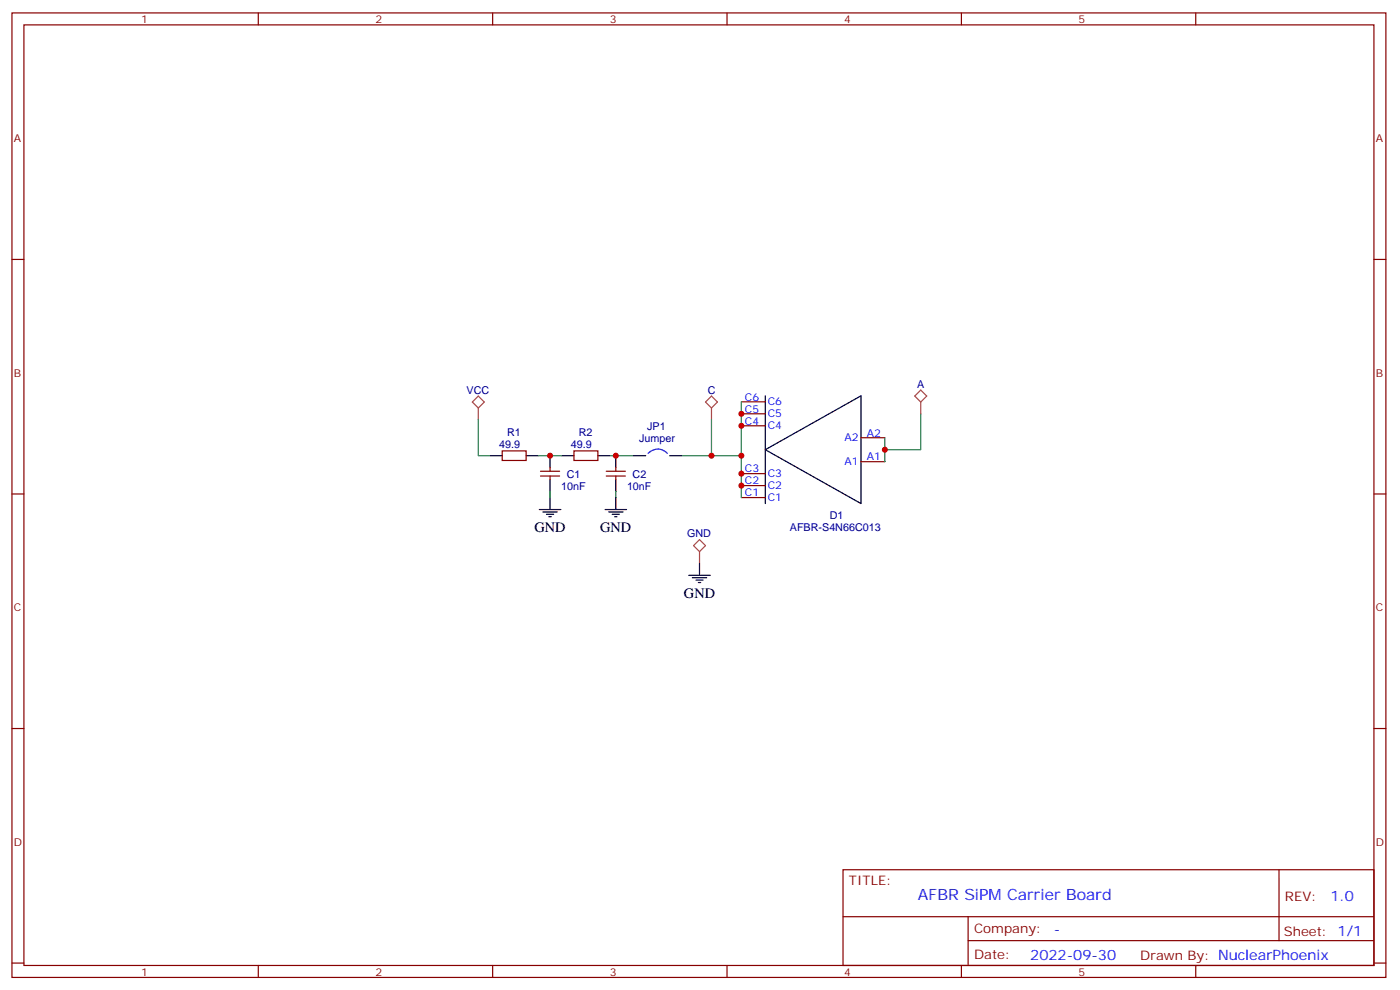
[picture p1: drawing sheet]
<svg xmlns="http://www.w3.org/2000/svg" width="413mm" height="292mm" viewBox="0 0 413 292" stroke-linecap="round" stroke-linejoin="round" font-family="sans-serif">
<g fill="none" stroke="#870000" stroke-width=".35">
<path d="M3.5 3.8h405.4v284.3h-405.4zM7.1 7.3h398.2v277.3h-398.2zM76.2 3.8v3.5M145.3 3.8v3.5M214.5 3.8v3.5M283.6 3.8v3.5M352.8 3.8v3.5M3.5 76.5h3.6M405.3 76.5h3.6M218.7 118.5h7.1M148.2 132.9h7v2.8h-7zM159.5 138.9h5.6"/>
<path d="M162.3 137.9v1M169.3 132.9h7.1v2.8h-7.1zM178.9 138.9h5.6M181.7 137.9v1M218.7 125.5h7.1M218.7 139.6h7.1M218.7 122h7.1M254 136.1h7.1M254 129h7.1M3.5 145.6h3.6M159.5 140.3h5.6M162.3 140.3v1.1"/>
<path d="M178.9 140.3h5.6M181.7 140.3v1.1M218.7 146.7h7.1M218.7 143.2h7.1M405.3 145.6h3.6M3.5 214.8h3.6M405.3 214.8h3.6M248.7 256.4h156.6v28.2h-156.6zM377.3 256.4v20.9M248.7 270.2h156.5M285.6 277.3h119.6M285.6 270.2v14.2"/>
<path d="M3.5 283.9h3.6M76.2 284.6v3.5M145.3 284.6v3.5M214.5 284.6v3.5M283.6 284.6v3.5M352.8 284.6v3.5M405.3 283.9h3.6"/>
</g>
<g fill="none" stroke="#000" stroke-width=".35">
<path d="M225.8 116.7v31.7M144.6 134.3h3.6M155.2 134.3h3.5M162.3 134.3v3.6M165.8 134.3h3.5M176.4 134.3h3.5M181.7 134.3v3.6M187 134.3h3.5M197.6 134.3h3.5M225.8 132.6l28.2-15.9v31.7zM159.1 150.2h6.4M160.2 150.9h4.2"/>
<path d="M161.2 151.6h2.1M161.9 152.3h.7M162.3 141.4v3.5M162.3 146.7v3.5M178.5 150.2h6.4M179.6 150.9h4.2M180.6 151.6h2.1M181.3 152.3h.7M181.7 141.4v3.5M181.7 146.7v3.5M203.2 169.6h6.3M204.3 170.3h4.2"/>
<path d="M205.3 171h2.1M206 171.7h.7M206.4 166.1v3.5"/>
</g>
<path d="M139.3 118.5l1.8-1.7 1.8 1.7-1.8 1.8zM208.1 118.5l1.8-1.7 1.8 1.7-1.8 1.8zM271.6 118.5v3.5M271.6 115l1.8 1.8-1.8 1.7-1.7-1.7zM141.1 120.3v3.5M209.9 120.3v3.5M204.6 160.9l1.8-1.8 1.7 1.8-1.7 1.7zM206.4 162.6v3.5" fill="none" stroke="#a64a4a" stroke-width=".35"/>
<path d="M218.7 118.5v28.2M141.1 123.8v10.5h3.5M158.7 134.3h7.1M179.9 134.3h7.1M209.9 123.8v10.5h-8.8M209.9 134.3h8.8M261.1 129v7.1M271.6 122v10.6h-10.5M162.3 144.9v1.8M181.7 144.9v1.8" fill="none" stroke="#008700" stroke-width=".35"/>
<path d="M191.2 133.6a4 4 0 0 1 5.6 0" fill="none" stroke="#00f" stroke-width=".35"/>
<g fill="#c00">
<circle cx="181.7" cy="134.3" r=".88"/>
<circle cx="162.3" cy="134.3" r=".88"/>
<circle cx="261.1" cy="132.6" r=".88"/>
<circle cx="218.7" cy="125.5" r=".88"/>
<circle cx="218.7" cy="139.6" r=".88"/>
<circle cx="218.7" cy="122" r=".88"/>
<circle cx="218.7" cy="143.2" r=".88"/>
<circle cx="209.9" cy="134.3" r=".88"/>
<circle cx="218.7" cy="134.3" r=".88"/>
</g>
<text font-size="4.6" fill="#00f" x="270.8" y="265.4">AFBR SiPM Carrier Board</text>
<g font-size="4.2">
<text x="157.7" y="156.9">GND</text>
<text x="177.1" y="156.9">GND</text>
<text x="201.8" y="176.3">GND</text>
</g>
<g font-size="4.2" fill="#00f">
<text x="392.5" y="265.7">1.0</text>
<text x="310.9" y="275.2">-</text>
<text x="304" y="283">2022-09-30</text>
</g>
<g font-size="3.9" fill="#800">
<text x="250.5" y="261">TITLE:</text>
<text x="379.1" y="265.7">REV:</text>
<text x="287.4" y="275.2">Company:</text>
<text x="378.7" y="275.8">Sheet: 1/1</text>
<text x="287.4" y="282.9">Date:</text>
<text x="336.4" y="282.9">Drawn By: NuclearPhoenix</text>
</g>
<g font-size="3.2" fill="#800">
<text x="41.6" y="6.8">1</text>
<text x="110.8" y="6.8">2</text>
<text x="179.9" y="6.8">3</text>
<text x="249.1" y="6.8">4</text>
<text x="318.2" y="6.8">5</text>
<text x="4.1" y="41.9">A</text>
<text x="405.9" y="41.9">A</text>
<text x="4.1" y="111.1">B</text>
<text x="405.9" y="111.1">B</text>
<text x="4.1" y="180.2">C</text>
<text x="405.9" y="180.2">C</text>
<text x="4.1" y="249.3">D</text>
<text x="405.9" y="249.3">D</text>
<text x="41.6" y="287.6">1</text>
<text x="110.8" y="287.6">2</text>
<text x="179.9" y="287.6">3</text>
<text x="249.1" y="287.6">4</text>
<text x="318.2" y="287.6">5</text>
</g>
<g font-size="3.2" fill="#000080">
<text x="137.6" y="116.1">VCC</text>
<text x="208.8" y="116.1">C</text>
<text x="270.5" y="114.3">A</text>
<text x="147.3" y="132">49.9</text>
<text x="149.6" y="128.4">R1</text>
<text x="168.4" y="132">49.9</text>
<text x="170.8" y="128.4">R2</text>
<text x="188.5" y="130.2">Jumper</text>
<text x="190.9" y="126.7">JP1</text>
<text x="167.2" y="140.8">C1</text>
<text x="186.6" y="140.8">C2</text>
<text x="165.6" y="144.3">10nF</text>
<text x="185" y="144.3">10nF</text>
<text x="244.8" y="153.1">D1</text>
<text x="202.7" y="158.4">GND</text>
<text x="233" y="156.7">AFBR-S4N66C013</text>
</g>
<g font-size="3.2" fill="#00f">
<text x="219.8" y="118.1">C6</text>
<text x="226.5" y="119.5">C6</text>
<text x="219.8" y="125.2">C4</text>
<text x="219.8" y="121.6">C5</text>
<text x="226.5" y="123">C5</text>
<text x="226.5" y="126.6">C4</text>
<text x="249.1" y="130.1">A2</text>
<text x="255.8" y="128.7">A2</text>
<text x="249.1" y="137.2">A1</text>
<text x="255.8" y="135.7">A1</text>
<text x="219.8" y="139.3">C3</text>
<text x="219.8" y="142.8">C2</text>
<text x="226.5" y="140.7">C3</text>
<text x="219.8" y="146.3">C1</text>
<text x="226.5" y="147.7">C1</text>
<text x="226.5" y="144.2">C2</text>
</g>
</svg>
